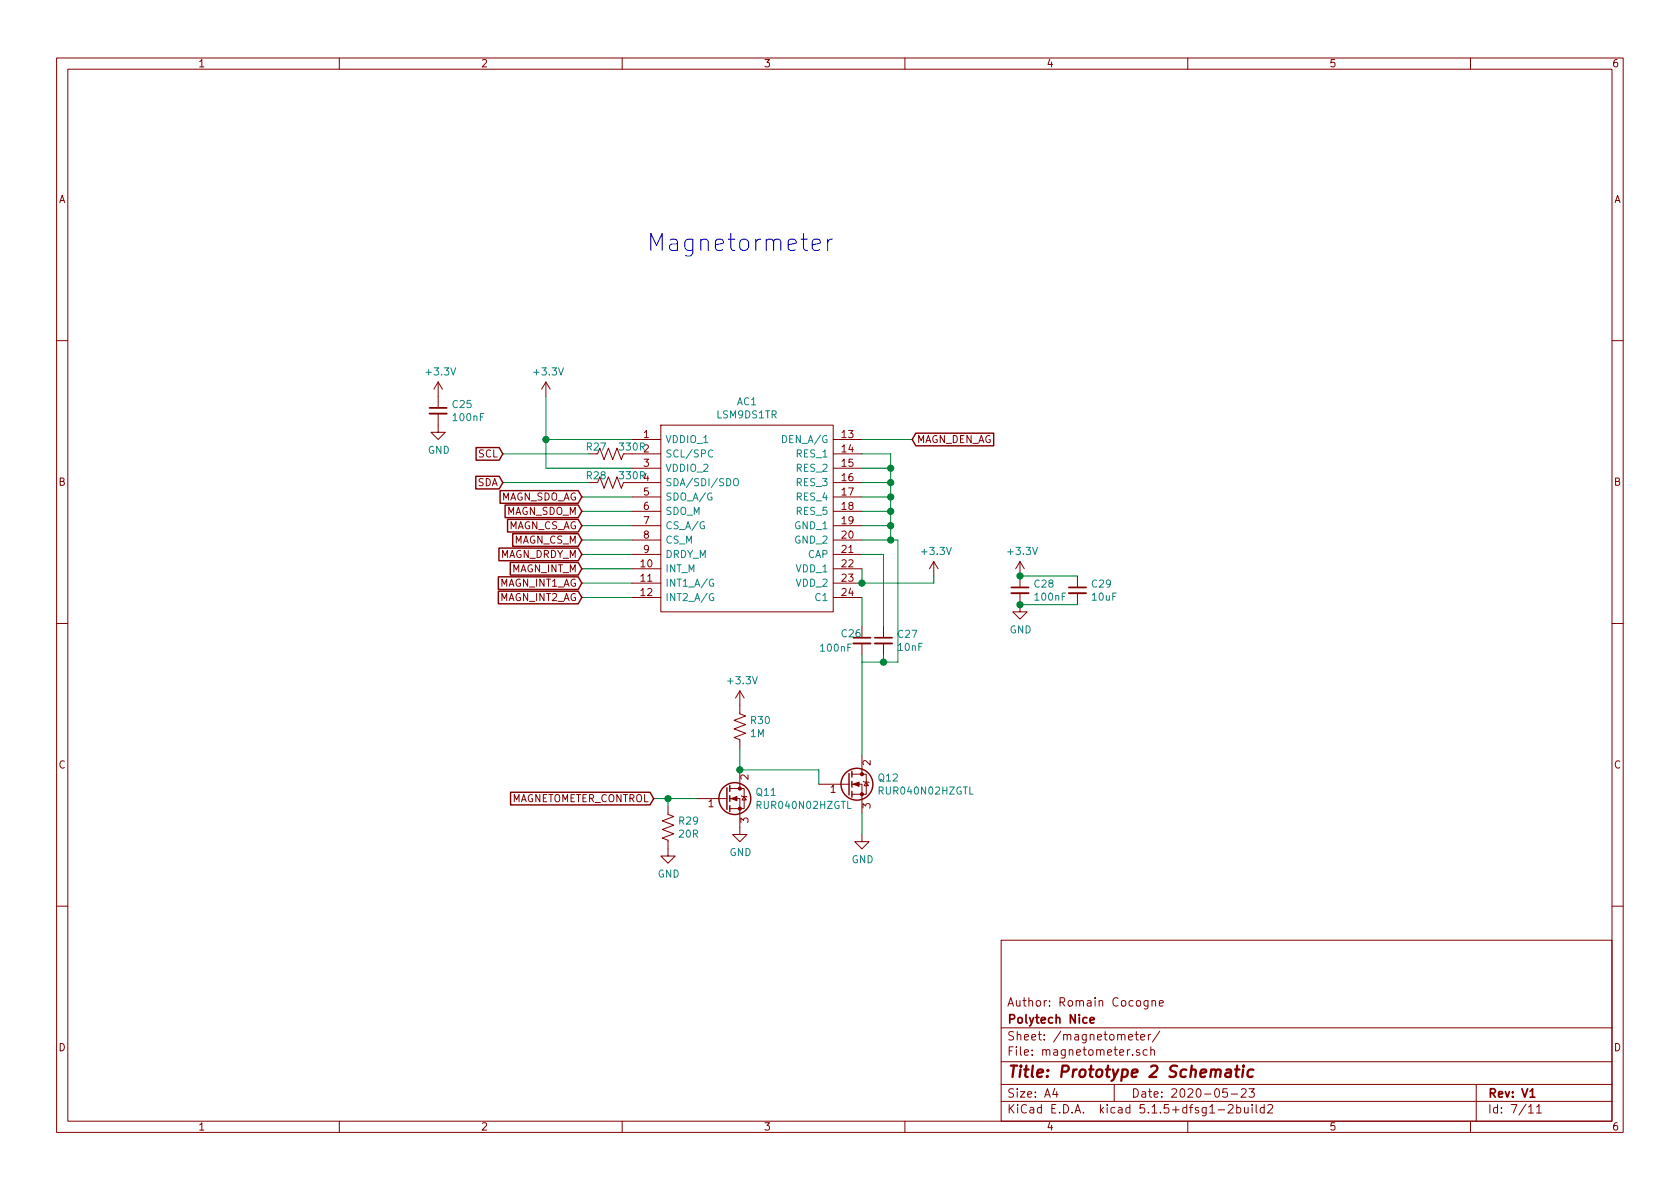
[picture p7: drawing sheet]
<svg xmlns="http://www.w3.org/2000/svg" width="297mm" height="210mm" viewBox="0 0 297 210" stroke-linecap="round" stroke-linejoin="round" font-family="sans-serif">
<g fill="none" stroke="#840000" stroke-width=".18">
<path d="M10 10.3h277v189.9h-277zM12 12.2h273v186.1h-273zM60 10.3v1.9M110 10.3v1.9M160 10.3v1.9M210 10.3v1.9M260 10.3v1.9M10 60.2h2M77.5 73.1v3.3h1.2l-1.2 1.3-1.3-1.3h1.3M77.5 67.6l-.8 1.2M77.5 67.6v4.5M77.5 67.6l.7 1.2"/>
<path d="M96.5 67.6l-.7 1.2M96.5 67.6v2.5M96.5 67.6l.8 1.2M111.8 77.7h5M116.8 75.2h30.5v33h-30.5zM147.3 77.7h5.1M285 60.2h2M105.7 85.3l.3-1 .8 2.1 .8-2.1 .7 2.1 .8-2.1 .8 2.1 .3-1.1M105.7 80.3l.3-1.1 .8 2.1 .8-2.1 .7 2.1 .8-2.1 .8 2.1 .3-1M111.8 80.3h5M111.8 82.8h5M111.8 85.3h5"/>
<path d="M111.8 87.9h5M111.8 90.4h5M111.8 93h5M111.8 95.5h5M111.8 98h5M147.3 80.3h5.1M147.3 82.8h5.1M147.3 85.3h5.1M147.3 87.9h5.1M147.3 90.4h5.1M147.3 93h5.1M147.3 95.5h5.1"/>
<path d="M147.3 98h5.1M165.1 99.3l-.8 1.3M165.1 99.3v2.5M165.1 99.3l.8 1.3M180.3 99.3v4.6M180.3 99.3l-.7 1.3M180.3 99.3l.8 1.3M10 110.3h2M111.8 100.6h5M111.8 103.1h5M111.8 105.7h5M147.3 100.6h5.1"/>
<path d="M147.3 103.1h5.1M147.3 105.7h5.1M152.4 110.7v2.1M152.4 113.8v2M156.2 110.7v2.1M156.2 113.8v2M180.3 104.9v3.3h1.3l-1.3 1.3-1.2-1.3h1.2M190.5 101.8v2.1M190.5 104.9v2M285 110.3h2M129 139.4h1.8M130.8 139.4h.8v3.6h-2.6"/>
<path d="M130.8 122.2v4l1 .4-2 .8 2 .7-2 .8 2 .8-2 .7 1 .4v1.5M130.8 136.1v3.3M130.8 122.2l-.8 1.2M130.8 122.2l.8 1.2M144.8 138.7h5.1M149.9 138.7h.2M150.6 138.7h1.8v5.1M150.6 136.9h1.8M152.4 136.9h.8v3.6h-2.6M152.4 133.6v3.3M152.7 138.2l.1 .1h.7l.2 .1M153.2 138.3l.3 .6h-.7z"/>
<path d="M118.1 142.5v1.5l1 .4-2 .8 2 .7-2 .8 2 .7-2 .8 1 .4v2.8h1.3l-1.3 1.2-1.3-1.2h1.3M123.2 141.2h5.1M128.3 141.2h.2M129 141.2h1.8v6.4h1.3l-1.3 1.2-1.3-1.2h1.3M131.1 140.7l.1 .1h.8l.1 .2M131.6 140.8l.4 .7h-.8zM152.4 147.6v1.2h1.3l-1.3 1.3-1.3-1.3h1.3M10 160.2h2M177 166.3h108v32h-108zM203 176.9v1.2l-.3 .3h-.4M203 177l-.5-.1-.2 .3v.6l.2 .1 .5-.1M203.7 177.1l.2-.2 .4 .1v.9"/>
<path d="M203.7 176.9v1M205 177.4l.7-.1-.1-.3-.4-.1-.2 .2 .1 .7h.5M285 160.2h2M60 198.3v1.9M110 198.3v1.9M160 198.3v1.9M177 194.8h108M177 191.8h108M177 187.8h108M177 181.8h108M186.5 192.5l-.4 1h1M186.8 193v1"/>
<path d="M197 191.8v3M199.5 183.4l.8-.1-.1-.3-.4-.1-.3 .2 .1 .7h.6M200.7 182.9h.6M200.9 182.4v1.3l.4 .2M201.5 185.7l-.4-.1-.2 .2 .1 .2 .5 .2v.3h-.6M201.7 183.4l.7-.1-.1-.3-.4-.1-.2 .2 .1 .7h.5M202.8 185.7l-.4-.1-.3 .3 .1 .6 .2 .1 .4-.1M203 182.9v1M203.5 185.7l.2-.1 .3 .1 .1 .9M203.5 182.9l-.3 .1-.2 .2M203.5 185.1v1.5M205.1 182.3l-1.3 2"/>
<path d="M210 198.3v1.9M215.4 196.3h1.1M217 192.5h-.7l-.1 .7 .2-.1 .5 .1 .1 .2v.5l-.2 .1-.6-.1M217.2 195.5l.2-.2h.4l.2 .5-.9 1h.9M217.7 193.5h1.1M218.7 195.9l.4-.1 .3 .3-.1 .6h-.6M218.7 195.3v1.5M219.5 192.7l.2-.2h.3l.3 .2v.3v.2l-.9 .8h.9M220 195.8l.1 .9 .3 .1 .3-.1M220.7 195.8v1M220.8 192.5h1l-.5 .6 .4 .1v.7l-.2 .1-.7-.1M221.4 195.3v.2"/>
<path d="M221.4 195.8v1M222.1 195.3v1.3l.2 .2M223.5 195.9l-.4-.1-.3 .3 .1 .6 .2 .1 .4-.1M223.5 195.3v1.5M224.2 195.5l.2-.2h.3l.3 .5-.9 1h.9M260 198.3v1.9M261 191.8v6.5M270.3 195.8l.4-.5v1.5M270.3 196.8h.8M271.7 195.8l.4-.5v1.5M271.7 196.8h.8"/>
</g>
<path d="M75.9 72.1h3.1M150.9 112.8h3M154.7 112.8h3M178.8 103.9h3.1M189 103.9h3M192.7 180.4l.8-.1-.1-.3-.4-.1-.3 .2 .1 .7h.6M270.5 194h.9" fill="none" stroke="#840000" stroke-width=".3"/>
<path d="M216.8 189.2h.8v1.2M217.7 189.6l-.7 .1a.4 .4 0 0 0-.4 .3 .4 .4 0 0 0 .3 .4l.7-.1M218.4 189.1h.8M218.7 188.4l-.2 1.8 .1 .1 .4 .1M219.8 189.1l-.2 1.3M219.9 188.4v.2M221.6 189.2a.68 .68 0 0 0-1 .3l-.1 .6 .2 .2 .2 .1 .6-.1" fill="none" stroke="#840000" stroke-width=".41"/>
<path d="M75.9 73.1h3.1M150.9 113.8h3M154.7 113.8h3M178.8 104.9h3.1M189 104.9h3" fill="none" stroke="#840000" stroke-width=".33"/>
<g fill="none" stroke="#840000" stroke-width=".25">
<path d="M84.2 79.1h4.1l.6 1.2-.6 1.1h-4.1zM161.9 76.6h13.8v2.2h-13.8l-.6-1.1zM84.1 84.2h4.2l.6 1.1-.6 1.2h-4.2zM88.2 96.9h14l.7 1.1-.7 1.2h-14zM88.4 86.8h13.8l.7 1.1-.7 1.1h-13.8zM89.3 89.3h12.9l.7 1.1-.7 1.1h-12.9zM89.7 91.8h12.5l.7 1.2-.7 1.1h-12.5zM90.2 99.5h12l.7 1.1-.7 1.1h-12zM90.7 94.4h11.5l.7 1.1-.7 1.1h-11.5zM88.1 102h14.1l.7 1.1-.7 1.1h-14.1zM88.1 104.5h14.1l.7 1.2-.7 1.1h-14.1zM128.5 139.3v3.8"/>
<path d="M129 138.9v1M150.1 136.8v3.8M150.6 136.4v1M150.6 138.2v1M150.6 139.9v1.1M90.3 140.1h24.6l.7 1.1-.7 1.1h-24.6zM129 140.7v1M129 142.5v1"/>
<circle cx="151.5" cy="138.7" r="2.82"/>
<circle cx="129.9" cy="141.2" r="2.82"/>
</g>
<g fill="#840000" stroke="#840000" stroke-width=".18">
<path d="M129.3 141.2l1-.4v.8z"/>
<path d="M150.9 138.7l1-.4v.8z"/>
<circle cx="130.8" cy="143" r=".28"/>
<circle cx="130.8" cy="139.4" r=".28"/>
<circle cx="152.4" cy="140.5" r=".28"/>
<circle cx="152.4" cy="136.9" r=".28"/>
</g>
<path d="M126 79.7a.6 .6 0 0 0-.8 .4 .6 .6 0 0 0 .6 .7l.2-.1M129.9 84.7l.1-.1a.45 .45 0 0 1 .6 .5v.4l-.2 .3h-.5a.93 .93 0 0 1 0-1.1zM126.1 102.5a.59 .59 0 0 0-.7 .6 .59 .59 0 0 0 .7 .5l.1-.5h-.2M126.1 105a.59 .59 0 0 0-.7 .6 .59 .59 0 0 0 .7 .6l.1-.5h-.2" fill="none" stroke="#008484" stroke-width=".18"/>
<g fill="none" stroke="#008400" stroke-width=".18">
<path d="M96.5 77.7h15.3M96.5 70.1v12.7h15.3M152.4 77.7h8.9M88.9 80.3h15.2M88.9 85.3h15.2M102.9 98h8.9M102.9 90.4h8.9M102.9 95.5h8.9M102.9 87.9h8.9M102.9 93h8.9M152.4 95.5h6.3v21.6h-6.3M152.4 98h3.8v12.7"/>
<path d="M152.4 90.4h5.1M152.4 87.9h5.1M152.4 93h5.1M152.4 80.3h5.1v15.2M152.4 85.3h5.1M152.4 82.8h5.1M102.9 103.1h8.9M102.9 105.7h8.9M102.9 100.6h8.9M152.4 100.6v2.5h12.7v-1.3M152.4 105.7v5M152.4 115.8v17.8"/>
<path d="M156.2 115.8v1.3M180.3 106.9h10.2M180.3 101.8h10.2M130.8 132.3v3.8h14v2.6M115.6 141.2h7.6M118.1 141.2v1.3M152.4 143.8v3.8"/>
</g>
<path d="M143.6 43.3l1.5-.3-.2-.6-.3-.1h-.6l-.2 .1-.2 .3v1.2l.2 .2 .2 .2h.6l.3-.2M146.3 42.3v2M147.2 42.3a.77 .77 0 0 0-.9 .6" fill="none" stroke="#0000c2" stroke-width=".18"/>
<g fill="#008400" stroke="#008400" stroke-width=".25">
<circle cx="130.8" cy="136.1" r=".51"/>
<circle cx="118.1" cy="141.2" r=".51"/>
<circle cx="156.2" cy="117.1" r=".51"/>
<circle cx="157.5" cy="95.5" r=".51"/>
<circle cx="152.4" cy="103.1" r=".51"/>
<circle cx="157.5" cy="93" r=".51"/>
<circle cx="157.5" cy="90.4" r=".51"/>
<circle cx="157.5" cy="87.9" r=".51"/>
<circle cx="157.5" cy="85.3" r=".51"/>
<circle cx="157.5" cy="82.8" r=".51"/>
<circle cx="180.3" cy="101.8" r=".51"/>
<circle cx="180.3" cy="106.9" r=".51"/>
<circle cx="96.5" cy="77.7" r=".51"/>
</g>
<text font-size="4.2" fill="#0000c2" x="114.3" y="44.4">Magnetormeter</text>
<text font-size="2.8" fill="#840000" x="178" y="190.5">Title: Prototype 2 Schematic</text>
<g font-size="2.1" fill="#840000">
<text x="178" y="178">Author: Romain Cocogne</text>
<text x="178" y="184">Sheet: /magnetometer/</text>
<text x="178" y="181">Polytech Nice</text>
<text x="178" y="186.7">File: magnetometer.sch</text>
<text x="178" y="196.9">KiCad E.D.A. kicad 5.1.5+dfsg1-2build2</text>
<text x="178" y="194.1">Size: A4</text>
<text x="200" y="194.1">Date: 2020-05-23</text>
<text x="263" y="194.1">Rev: V1</text>
<text x="263" y="196.9">Id: 7/11</text>
</g>
<g font-size="1.8" fill="#840000">
<text x="35" y="11.9">1</text>
<text x="85" y="11.9">2</text>
<text x="135" y="11.9">3</text>
<text x="185" y="11.9">4</text>
<text x="235" y="11.9">5</text>
<text x="285" y="11.9">6</text>
<text x="10.4" y="35.9">A</text>
<text x="285.4" y="35.9">A</text>
<text x="113.8" y="77.5">1</text>
<text x="148.9" y="77.5">13</text>
<text x="84.6" y="80.9">SCL</text>
<text x="113.8" y="82.5">3</text>
<text x="148.9" y="80">14</text>
<text x="148.9" y="82.5">15</text>
<text x="162.1" y="78.4">MAGN_DEN_AG</text>
<text x="10.4" y="85.9">B</text>
<text x="84.4" y="86">SDA</text>
<text x="88.2" y="88.5">MAGN_SDO_AG</text>
<text x="109.7" y="84.8">330R4</text>
<text x="113.8" y="87.6">5</text>
<text x="148.9" y="85.1">16</text>
<text x="148.9" y="87.6">17</text>
<text x="285.4" y="85.9">B</text>
<text x="89.4" y="91.1">MAGN_SDO_M</text>
<text x="89.6" y="93.6">MAGN_CS_AG</text>
<text x="113.8" y="90.2">6</text>
<text x="113.8" y="92.7">7</text>
<text x="113.8" y="95.2">8</text>
<text x="148.9" y="90.2">18</text>
<text x="148.9" y="92.7">19</text>
<text x="148.9" y="95.2">20</text>
<text x="88.2" y="98.7">MAGN_DRDY_M</text>
<text x="90.4" y="101.2">MAGN_INT_M</text>
<text x="90.8" y="96.1">MAGN_CS_M</text>
<text x="113.3" y="100.3">10</text>
<text x="113.8" y="97.8">9</text>
<text x="148.9" y="97.8">21</text>
<text x="148.9" y="100.3">22</text>
<text x="88.2" y="103.8">MAGN_INT1_AG</text>
<text x="88.2" y="106.3">MAGN_INT2_AG</text>
<text x="113.3" y="102.9">11</text>
<text x="113.3" y="105.4">12</text>
<text x="148.9" y="102.9">23</text>
<text x="148.9" y="105.4">24</text>
<text x="10.4" y="135.9">C</text>
<text x="132.3" y="137.9" transform="rotate(-90 132.3 137.9)">2</text>
<text x="153.9" y="135.4" transform="rotate(-90 153.9 135.4)">2</text>
<text x="285.4" y="135.9">C</text>
<text x="89.8" y="141.9">MAGNETOMETER_CONTROL</text>
<text x="125.2" y="142.7">1</text>
<text x="146.8" y="140.2">1</text>
<text x="153.9" y="143" transform="rotate(-90 153.9 143)">3</text>
<text x="132.3" y="145.5" transform="rotate(-90 132.3 145.5)">3</text>
<text x="10.4" y="185.9">D</text>
<text x="285.4" y="185.9">D</text>
<text x="35" y="199.9">1</text>
<text x="85" y="199.9">2</text>
<text x="135" y="199.9">3</text>
<text x="185" y="199.9">4</text>
<text x="235" y="199.9">5</text>
<text x="285" y="199.9">6</text>
</g>
<g font-size="1.8" fill="#008484">
<text x="75.5" y="66.4">+3.3V</text>
<text x="94.6" y="66.4">+3.3V</text>
<text x="130.3" y="71.7">AC1</text>
<text x="80.1" y="72.2">C25</text>
<text x="80.3" y="74.5">100nF</text>
<text x="126.8" y="74">LSM9DS1TR</text>
<text x="75.6" y="80.3">GND</text>
<text x="103.8" y="79.7">R27</text>
<text x="109.7" y="79.7">330R2</text>
<text x="117.6" y="78.4">VDDIO_1</text>
<text x="117.6" y="80.9">SCL/SPC</text>
<text x="117.6" y="83.4">VDDIO_2</text>
<text x="138.7" y="78.4">DEN_A/G</text>
<text x="140.9" y="80.9">RES_1</text>
<text x="140.9" y="83.4">RES_2</text>
<text x="103.8" y="84.8">R28</text>
<text x="117.6" y="86">SDA/SDI/SDO</text>
<text x="117.6" y="88.5">SDO_A/G</text>
<text x="140.9" y="86">RES_3</text>
<text x="140.9" y="88.5">RES_4</text>
<text x="117.6" y="91.1">SDO_M</text>
<text x="117.6" y="93.6">CS_A/G</text>
<text x="140.7" y="93.6">GND_1</text>
<text x="140.9" y="91.1">RES_5</text>
<text x="117.6" y="101.2">INT_M</text>
<text x="117.6" y="96.1">CS_M</text>
<text x="117.6" y="98.7">DRDY_M</text>
<text x="140.7" y="96.1">GND_2</text>
<text x="140.9" y="101.2">VDD_1</text>
<text x="142.8" y="98.7">CAP</text>
<text x="163.1" y="98.1">+3.3V</text>
<text x="178.4" y="98.1">+3.3V</text>
<text x="117.6" y="103.8">INT1_A/G</text>
<text x="117.6" y="106.3">INT2_A/G</text>
<text x="140.9" y="103.8">VDD_2</text>
<text x="144.3" y="106.3">C1</text>
<text x="183" y="103.9">C28</text>
<text x="183.1" y="106.2">100nF</text>
<text x="193.1" y="103.9">C29</text>
<text x="193.2" y="106.2">10uF</text>
<text x="148.9" y="112.7">C26</text>
<text x="158.8" y="112.8">C27</text>
<text x="178.5" y="112">GND</text>
<text x="145.2" y="115.2">100nF</text>
<text x="158.9" y="115.1">10nF</text>
<text x="128.9" y="121">+3.3V</text>
<text x="132.7" y="130.3">1M</text>
<text x="132.8" y="128">R30</text>
<text x="133.8" y="140.7">Q11</text>
<text x="134.1" y="143">RUR040N02HZGTL</text>
<text x="155.4" y="138.2">Q12</text>
<text x="155.7" y="140.5">RUR040N02HZGTL</text>
<text x="120.1" y="145.8">R29</text>
<text x="120.1" y="148.1">20R</text>
<text x="116.3" y="155.2">GND</text>
<text x="129" y="151.4">GND</text>
<text x="150.6" y="152.6">GND</text>
</g>
</svg>
